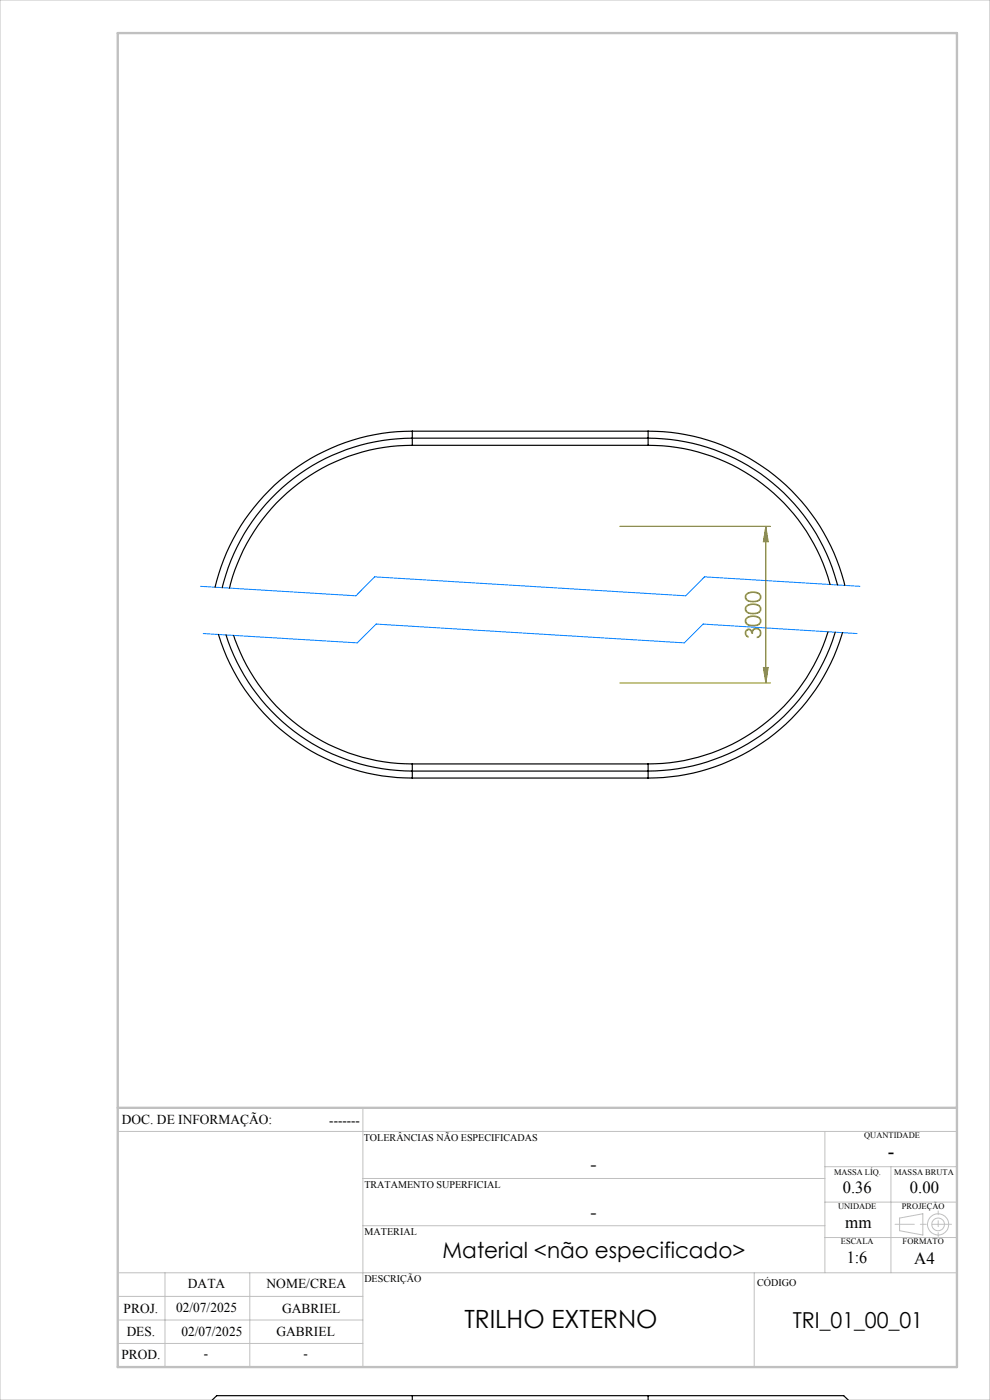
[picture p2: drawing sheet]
<svg xmlns="http://www.w3.org/2000/svg" width="210mm" height="297mm" viewBox="0 0 210 297" stroke-linecap="round" stroke-linejoin="round" font-family="sans-serif">
<g fill="none" stroke="#c0c0c0" stroke-width=".21">
<path d="M0 0h210v297h-210zM77 235v55M25 240h178M77 250h98M175 240v30M175 255h28M175 247.5h28M189 247.5v22.5M190.8 258.4l5-.9v4.5l-5-.9zM25 275h52M25 270h178M35 270v20"/>
<path d="M53 270v20M77 260h98M160 270v20M175 262.5h28M25 285h52M25 280h52"/>
<circle cx="199" cy="259.7" r="1.34"/>
<circle cx="199" cy="259.7" r="2.25"/>
</g>
<path d="M131.5 111.7h31.9M162.5 111.7l.4 3.2h-1zM162.5 111.7v33.2M131.5 144.9h31.9M161.9 141.6h1l-.4 3.3z" fill="none" stroke="#808000" stroke-width=".21"/>
<path d="M42.5 124.4l33 2 4-4 66 4 3.9-4 33 2M43.1 134.4l32.7 2 4-4 65.4 4 4-4 32.6 2" fill="none" stroke="#0080ff" stroke-width=".21"/>
<path d="M201.8 259.7h-11.9" fill="none" stroke="#c0c0c0" stroke-width=".21" stroke-dasharray="15.2 1.3 1.3 1.3" stroke-dashoffset="11.2"/>
<path d="M199 256.9v5.4" fill="none" stroke="#c0c0c0" stroke-width=".21" stroke-dasharray="15.2 1.3 1.3 1.3" stroke-dashoffset="14.4"/>
<path d="M25 7h178v283h-178zM25 235h178" fill="none" stroke="#c0c0c0" stroke-width=".5"/>
<path d="M162.5 111.7l.4 3.2h-1zM161.9 141.6h1l-.4 3.3z" fill="#808000"/>
<g fill="none" stroke="#000" stroke-width=".25">
<path d="M87.5 94.5a39.9 39.9 0 0 0-38.8 30.3M87.5 91.5a43.1 43.1 0 0 0-41.9 33.1M87.5 94.5h50M87.5 91.5v3M87.5 91.5h50M137.5 94.5a40 40 0 0 1 38.6 29.5M137.5 91.5a43 43 0 0 1 41.7 32.7M137.5 91.5v3M46.4 134.6a43 43 0 0 0 41.1 30.5M49.6 134.8a39.9 39.9 0 0 0 37.9 27.3M175.6 134a40 40 0 0 1-38.1 28.1M177.2 134.1a41.5 41.5 0 0 1-39.7 29.5h-50a41.5 41.5 0 0 1-39.6-28.9"/>
<path d="M177.7 124.1a41.5 41.5 0 0 0-40.2-31.1h-50a41.5 41.5 0 0 0-40.4 31.7M178.7 134.2a43 43 0 0 1-41.2 30.9M87.5 162.1v3M87.5 162.1h50M87.5 165.1h50M137.5 162.1v3M87.5 296.1h-41.5l-1 1M87.5 296.1v1M87.5 296.1h50M137.5 296.1h41.5l1 1M137.5 296.1v1"/>
</g>
<text font-size="5.3" x="98.5" y="281.7">TRILHO EXTERNO</text>
<text font-size="4.7" fill="#808000" x="161.4" y="135.7" transform="rotate(-90 161.4 135.7)">3000</text>
<g font-size="4.7">
<text x="93.9" y="266.8">Material &lt;não especificado&gt;</text>
<text x="168.2" y="281.7">TRI_01_00_01</text>
</g>
<text font-size="4.3" x="188.3" y="245.8">-</text>
<g font-size="4">
<text x="125.2" y="248.4">-</text>
<text x="125.2" y="258.6">-</text>
</g>
<g font-size="3.6">
<text x="178.8" y="253.1">0.36</text>
<text x="193" y="253.1">0.00</text>
<text x="179.3" y="260.6">mm</text>
<text x="179.6" y="267.9">1:6</text>
<text x="193.9" y="268.1">A4</text>
</g>
<g font-size="2.9">
<text x="25.9" y="238.4">DOC. DE INFORMAÇÃO:</text>
<text x="69.8" y="238.6">-------</text>
<text x="39.9" y="273.2">DATA</text>
<text x="56.5" y="273.2">NOME/CREA</text>
<text x="26.2" y="278.6">PROJ.</text>
<text x="37.4" y="278.2">02/07/2025</text>
<text x="59.8" y="278.6">GABRIEL</text>
<text x="26.9" y="283.4">DES.</text>
<text x="38.5" y="283.4">02/07/2025</text>
<text x="58.7" y="283.4">GABRIEL</text>
<text x="25.7" y="288.3">PROD.</text>
<text x="43.3" y="288">-</text>
<text x="64.4" y="288">-</text>
</g>
<g font-size="2.2">
<text x="77.2" y="242.1">TOLERÂNCIAS NÃO ESPECIFICADAS</text>
<text x="77.3" y="251.9">TRATAMENTO SUPERFICIAL</text>
<text x="77.3" y="261.9">MATERIAL</text>
<text x="77.3" y="272.1">DESCRIÇÃO</text>
<text x="160.6" y="272.8">CÓDIGO</text>
</g>
<g font-size="1.8">
<text x="183.3" y="241.4">QUANTIDADE</text>
<text x="176.9" y="249.2">MASSA LÍQ.</text>
<text x="189.7" y="249.2">MASSA BRUTA</text>
<text x="177.8" y="256.5">UNIDADE</text>
<text x="191.3" y="256.5">PROJEÇÃO</text>
<text x="178.4" y="264">ESCALA</text>
<text x="191.5" y="264">FORMATO</text>
</g>
</svg>
